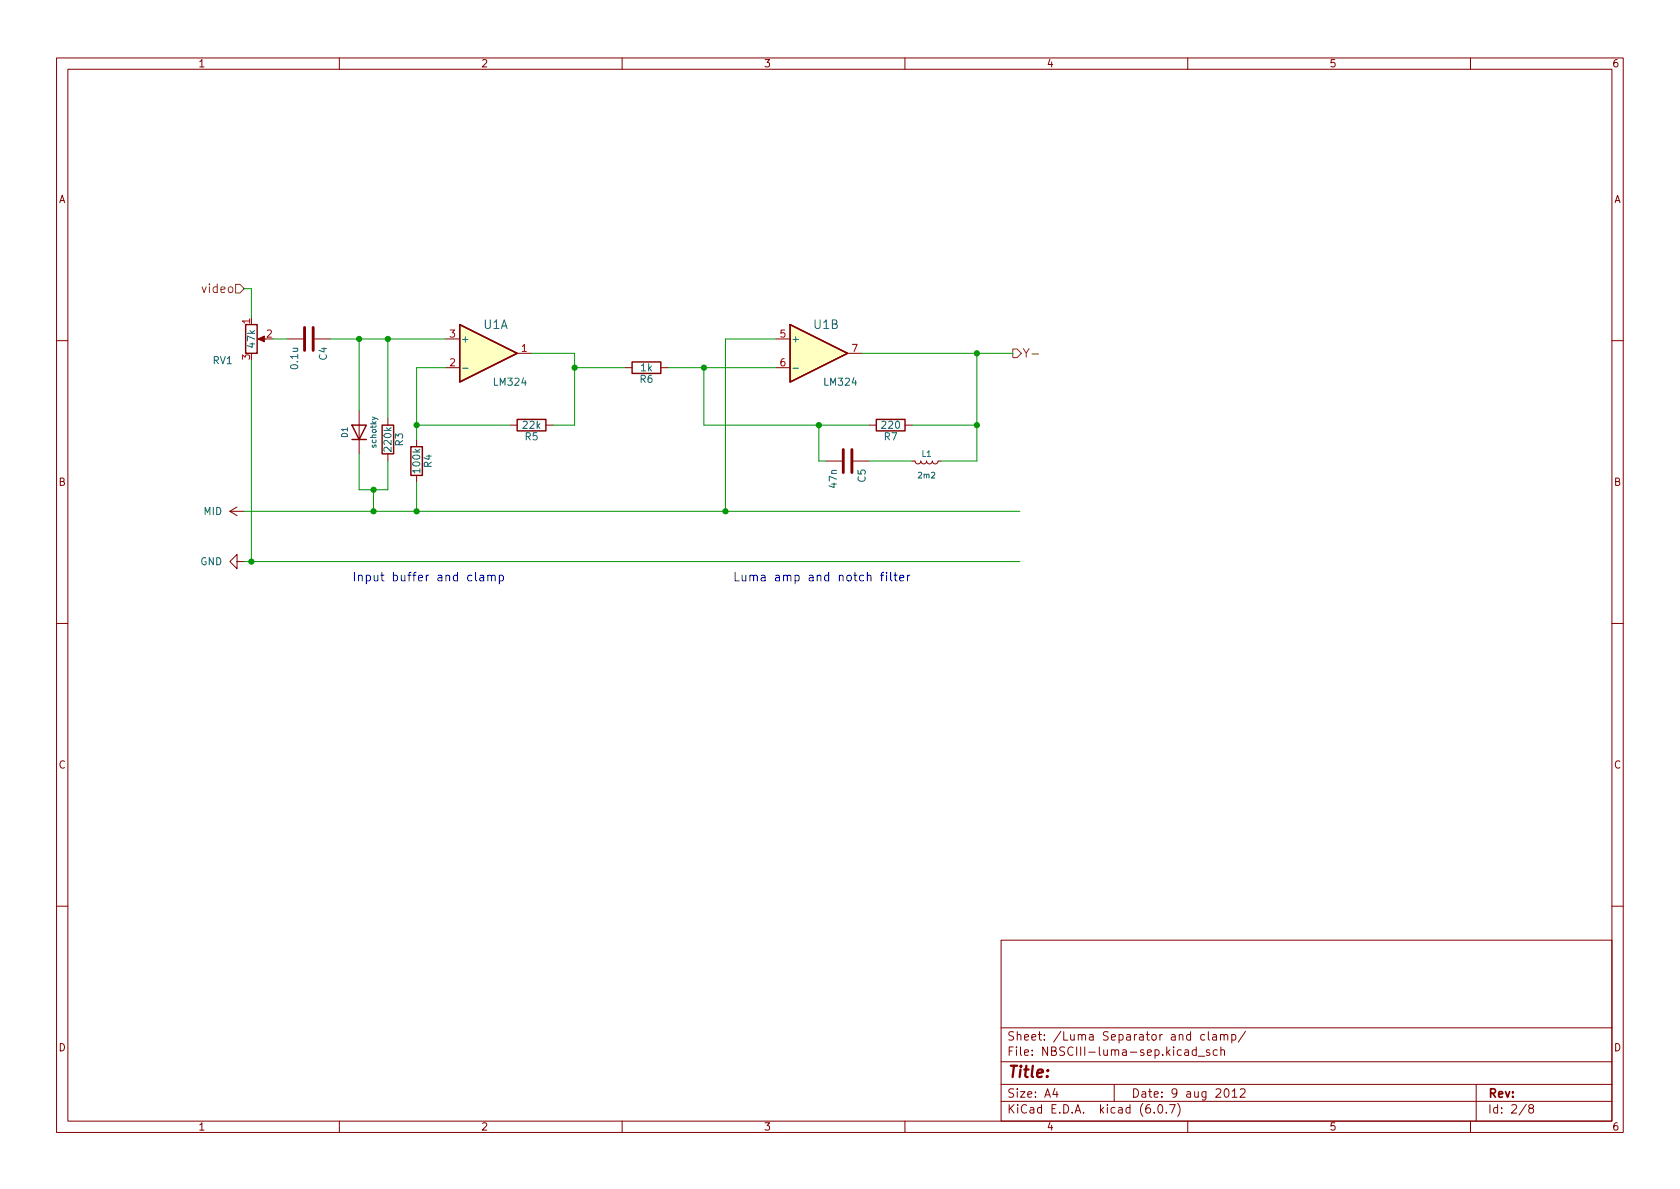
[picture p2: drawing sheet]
<svg xmlns="http://www.w3.org/2000/svg" width="297mm" height="210mm" viewBox="0 0 297 210" stroke-linecap="round" stroke-linejoin="round" font-family="sans-serif">
<g fill="none" stroke="#840000" stroke-width=".18">
<path d="M10 10.2h277v190.1h-277zM12 12.2h273v186.1h-273zM60 10.2v2M110 10.2v2M160 10.2v2M210 10.2v2M260 10.2v2M46 59.9h1M50.8 59.9h2.8M55.6 59.9h2.8M78.7 59.9h2.6M137.2 59.9h2.5"/>
<path d="M10 60.2h2M63.5 72.6v7.7M68.6 73.9v1.3M73.7 77.7v1.3M78.7 65h2.6M90.2 75.2h1.2M91.4 62.5h2.6M96.5 75.2h1.3M110.5 65h1.3M116.8 65h1.3M137.2 65h2.5M149.9 62.5h2.5"/>
<path d="M153.7 75.2h1.2M160 75.2h1.3M285 60.2h2M40.6 90.4l1.3 .8M40.6 90.4h2.6M41.9 99.3v-1.3l-1.3 1.3 1.3 1.3v-1.3h1.3M41.9 89.7l-1.3 .7M68.6 80.3v1.2M73.7 84.1v1.2M146 81.5h2.8M150.9 81.5h2.8M161.3 81.5h.5l.1 .4 .4 .1 .4-.1 .1-.4 .1 .4 .3 .1 .4-.1 .2-.4 .2 .4 .5 .1 .2-.1 .1-.4 .2 .4 .4 .1 .3-.1 .2-.4h.5"/>
<path d="M10 110.2h2M285 110.2h2M10 160.2h2M177 166.3h108v32h-108zM285 160.2h2M60 198.3v2M110 198.3v2M160 198.3v2M177 194.8h108M177 191.8h108M177 187.8h108M177 181.8h108"/>
<path d="M186.5 192.5l-.4 1h1M186.9 193v1M197 191.8v3M204.1 196.7v.1M204.9 195.4l.2-.1a.81 .81 0 0 1 .6 .7 .81 .81 0 0 1-.3 .8h-.2a.81 .81 0 0 1-.6-.6 .81 .81 0 0 1 .3-.8zM206.2 196.7v.1M206.8 195.3h1l-.7 1.5M208.2 195.1a1.72 1.72 0 0 1 0 2.3M209.5 185.7h.6v.9M210 198.3v2M210.1 186l-.5 .1a.29 .29 0 0 0-.2 .2 .29 .29 0 0 0 .2 .3h.5M211.5 185.7l-.4-.1-.3 .3v.4l.1 .3h.6"/>
<path d="M211.5 185.1v1.5M211.9 186.8h1.1M213 183l-.4-.1-.3 .3v.4l.1 .3h.6M213.6 182.4v1.3l.3 .2M213.9 185.7l-.4-.1-.2 .2 .1 .3 .5 .1v.4h-.6M214.4 183h.6l.1 .9M215.1 183.3l-.5 .1a.29 .29 0 0 0-.2 .2 .29 .29 0 0 0 .2 .3h.5M215.2 185.7l-.4-.1-.3 .3v.4l.1 .3h.6M215.8 183.1l.2-.2 .4 .1v.9M215.8 182.9v1M215.9 185.8l.2-.2 .3 .1 .1 .9M215.9 185.1v1.5"/>
<path d="M216.4 183.1l.2-.2 .4 .1 .1 .9M216.6 192.6l.2-.1a.81 .81 0 0 1 .6 .7 .81 .81 0 0 1-.3 .8h-.2a.81 .81 0 0 1-.5-.6 .81 .81 0 0 1 .2-.8zM217.8 183l.4-.1 .3 .3v.4l-.1 .3h-.6M217.8 182.9v1.5M217.9 193l.4-.5v1.5M217.9 194h.8M219.3 192.7l.6-.2 .2 .2v.3l-.9 1h.9M220.2 182.4l-1.3 1.9M260 198.3v2M261 191.8v6.5M269.9 195.3l-1.3 1.9M270.6 196l-.3-.3 .1-.2 .2-.2 .4 .1 .2 .2-.1 .2-.7 .2-.1 .3v.2l.3 .3h.4l.2-.3-.1-.4-.2-.1"/>
</g>
<g fill="#ffffc2" stroke="#ffffc2" stroke-width=".18">
<path d="M139.7 57.4l10.2 5.1-10.2 5.1z"/>
<path d="M81.3 57.4l10.1 5.1-10.1 5.1z"/>
</g>
<path d="M43.4 57.4h2.1v5.1h-2.1zM81.3 57.4l10.1 5.1-10.1 5.1zM139.7 57.4l10.2 5.1-10.2 5.1zM62.2 75.2h2.6l-1.3 2.5zM62.2 77.7h2.6M67.6 75.2h2v5.1h-2zM72.6 79h2.1v5.1h-2.1zM91.4 74.2h5.1v2h-5.1zM111.8 64h5v2h-5zM154.9 74.2h5.1v2h-5.1z" fill="none" stroke="#840000" stroke-width=".25"/>
<path d="M65.8 73.7l.9 .4 .1 .1M81.8 65.1h1M140.2 65.1h1" fill="none" stroke="#006464" stroke-width=".18"/>
<path d="M53.8 57.9v4.1M55.4 57.9v4.1M149.1 79.5v4.1M150.6 79.5v4.1" fill="none" stroke="#840000" stroke-width=".51"/>
<path d="M45.6 59.9l1.1-.5v1z" fill="#840000" stroke="#840000" stroke-width=".18"/>
<path d="M41.7 50.3h.7l.8 .7-.8 .8h-.7zM179.1 61.7h.7l.8 .8-.8 .7h-.7zM182.5 62.6h1.1" fill="none" stroke="#725600" stroke-width=".18"/>
<g fill="none" stroke="#0000c2" stroke-width=".18">
<path d="M84.1 101.2v1.3l.2 .2M84.9 101.8h.6v.9M85.5 102.1l-.5 .1a.3 .3 0 0 0-.2 .2 .3 .3 0 0 0 .2 .3h.5M86.3 101.9l.2-.2 .3 .1 .1 .9M86.3 101.7v1M86.9 101.9l.2-.2 .4 .1 .1 .9M88.3 101.8l.4-.1 .3 .3v.4l-.1 .3h-.6M88.3 101.7v1.5M155.7 101.7h.5M156.2 101.2l-.3 .2v1.3M156.8 101.2v.2M156.8 101.7v1"/>
<path d="M157.5 101.2v1.3l.2 .2M158.1 101.7h.5M158.3 101.2v1.3l.3 .2M159.1 102.2l.7-.1-.1-.3-.4-.1-.2 .2 .1 .8h.5M160.5 101.7v1M160.9 101.7l-.3 .1-.1 .2"/>
</g>
<g fill="none" stroke="#009600" stroke-width=".18">
<path d="M43.2 51h1.2v5.1M48.3 59.9h2.5M58.4 59.9h20.3M63.5 59.9v12.7M68.6 59.9v14M137.2 59.9h-8.9v30.5M44.4 63.7v35.6M73.7 75.2h16.5M78.7 65h-5v12.7M94 62.5h7.6v12.7h-3.8M101.6 65h8.9M118.1 65h19.1"/>
<path d="M124.5 65v10.2h29.2M144.8 75.2v6.3h1.2M152.4 62.5h26.7M161.3 75.2h11.4M172.7 62.5v19h-6.3M43.2 99.3h137.1M43.2 90.4h137.1M63.5 80.3v6.3h5.1v-5.1M66 86.6v3.8M73.7 85.3v5.1M153.7 81.5h7.6"/>
</g>
<g fill="#009600" stroke="#009600" stroke-width=".18">
<circle cx="172.7" cy="62.5" r=".46"/>
<circle cx="172.7" cy="75.2" r=".46"/>
<circle cx="144.8" cy="75.2" r=".46"/>
<circle cx="128.3" cy="90.4" r=".46"/>
<circle cx="124.5" cy="65" r=".46"/>
<circle cx="101.6" cy="65" r=".46"/>
<circle cx="66" cy="86.6" r=".46"/>
<circle cx="66" cy="90.4" r=".46"/>
<circle cx="44.4" cy="99.3" r=".46"/>
<circle cx="73.7" cy="75.2" r=".46"/>
<circle cx="73.7" cy="90.4" r=".46"/>
<circle cx="68.6" cy="59.9" r=".46"/>
<circle cx="63.5" cy="59.9" r=".46"/>
</g>
<text font-size="2.8" fill="#840000" x="178" y="190.6">Title:</text>
<g font-size="2.1" fill="#725600">
<text x="36" y="51.8">video</text>
<text x="180.7" y="63.2">Y-</text>
</g>
<g font-size="2.1" fill="#006464">
<text x="85.5" y="58.2">U1A</text>
<text x="143.9" y="58.2">U1B</text>
</g>
<g font-size="2.1" fill="#0000c2">
<text x="62.2" y="102.8">Input buffer and clamp</text>
<text x="129.5" y="102.8">Luma amp and notch filter</text>
</g>
<g font-size="2.1" fill="#840000">
<text x="178" y="184">Sheet: /Luma Separator and clamp/</text>
<text x="178" y="186.7">File: NBSCIII-luma-sep.kicad_sch</text>
<text x="178" y="196.9">KiCad E.D.A. kicad (6.0.7)</text>
<text x="178" y="194.1">Size: A4</text>
<text x="200" y="194.1">Date: 9 aug 2012</text>
<text x="263" y="194.1">Rev:</text>
<text x="263" y="196.9">Id: 2/8</text>
</g>
<g font-size="1.8" fill="#840000">
<text x="35" y="11.9">1</text>
<text x="85" y="11.9">2</text>
<text x="135" y="11.9">3</text>
<text x="185" y="11.9">4</text>
<text x="235" y="11.9">5</text>
<text x="285" y="11.9">6</text>
<text x="10.3" y="35.9">A</text>
<text x="285.3" y="35.9">A</text>
<text x="10.3" y="85.9">B</text>
<text x="285.3" y="85.9">B</text>
<text x="10.3" y="135.9">C</text>
<text x="285.3" y="135.9">C</text>
<text x="10.3" y="185.9">D</text>
<text x="285.3" y="185.9">D</text>
<text x="35" y="199.9">1</text>
<text x="85" y="199.9">2</text>
<text x="135" y="199.9">3</text>
<text x="185" y="199.9">4</text>
<text x="235" y="199.9">5</text>
<text x="285" y="199.9">6</text>
</g>
<g font-size="1.8" fill="#a90000">
<text x="44.2" y="57.3" transform="rotate(-90 44.2 57.3)">1</text>
<text x="47.1" y="59.7">2</text>
<text x="79.5" y="59.7">3</text>
<text x="137.9" y="59.7">5</text>
<text x="44.2" y="63.6" transform="rotate(-90 44.2 63.6)">3</text>
<text x="79.5" y="64.8">2</text>
<text x="92.2" y="62.2">1</text>
<text x="137.9" y="64.8">6</text>
<text x="150.6" y="62.2">7</text>
</g>
<g font-size="1.8" fill="#006464">
<text x="37.6" y="64.4">RV1</text>
<text x="45.1" y="61.4" transform="rotate(-90 45.1 61.4)">47k</text>
<text x="52.7" y="65.1" transform="rotate(-90 52.7 65.1)">0.1u</text>
<text x="57.8" y="63.7" transform="rotate(-90 57.8 63.7)">C4</text>
<text x="81.4" y="60.6">+</text>
<text x="113.3" y="65.7">1k</text>
<text x="139.8" y="60.6">+</text>
<text x="87.4" y="68.2">LM324</text>
<text x="113.2" y="67.7">R6</text>
<text x="145.8" y="68.2">LM324</text>
<text x="92.5" y="75.8">22k</text>
<text x="92.8" y="77.8">R5</text>
<text x="156" y="75.8">220</text>
<text x="156.3" y="77.8">R7</text>
<text x="69.2" y="79.7" transform="rotate(-90 69.2 79.7)">220k</text>
<text x="71.2" y="78.8" transform="rotate(-90 71.2 78.8)">R3</text>
<text x="74.3" y="83.5" transform="rotate(-90 74.3 83.5)">100k</text>
<text x="76.3" y="82.7" transform="rotate(-90 76.3 82.7)">R4</text>
<text x="148" y="86.2" transform="rotate(-90 148 86.2)">47n</text>
<text x="153" y="85.2" transform="rotate(-90 153 85.2)">C5</text>
<text x="36" y="91.1">MID</text>
<text x="35.4" y="99.9">GND</text>
</g>
<g font-size="1.4" fill="#006464">
<text x="61.5" y="77.4" transform="rotate(-90 61.5 77.4)">D1</text>
<text x="66.5" y="79.1" transform="rotate(-90 66.5 79.1)">schotky</text>
<text x="163" y="80.8">L1</text>
<text x="162.4" y="84.6">2m2</text>
</g>
</svg>
